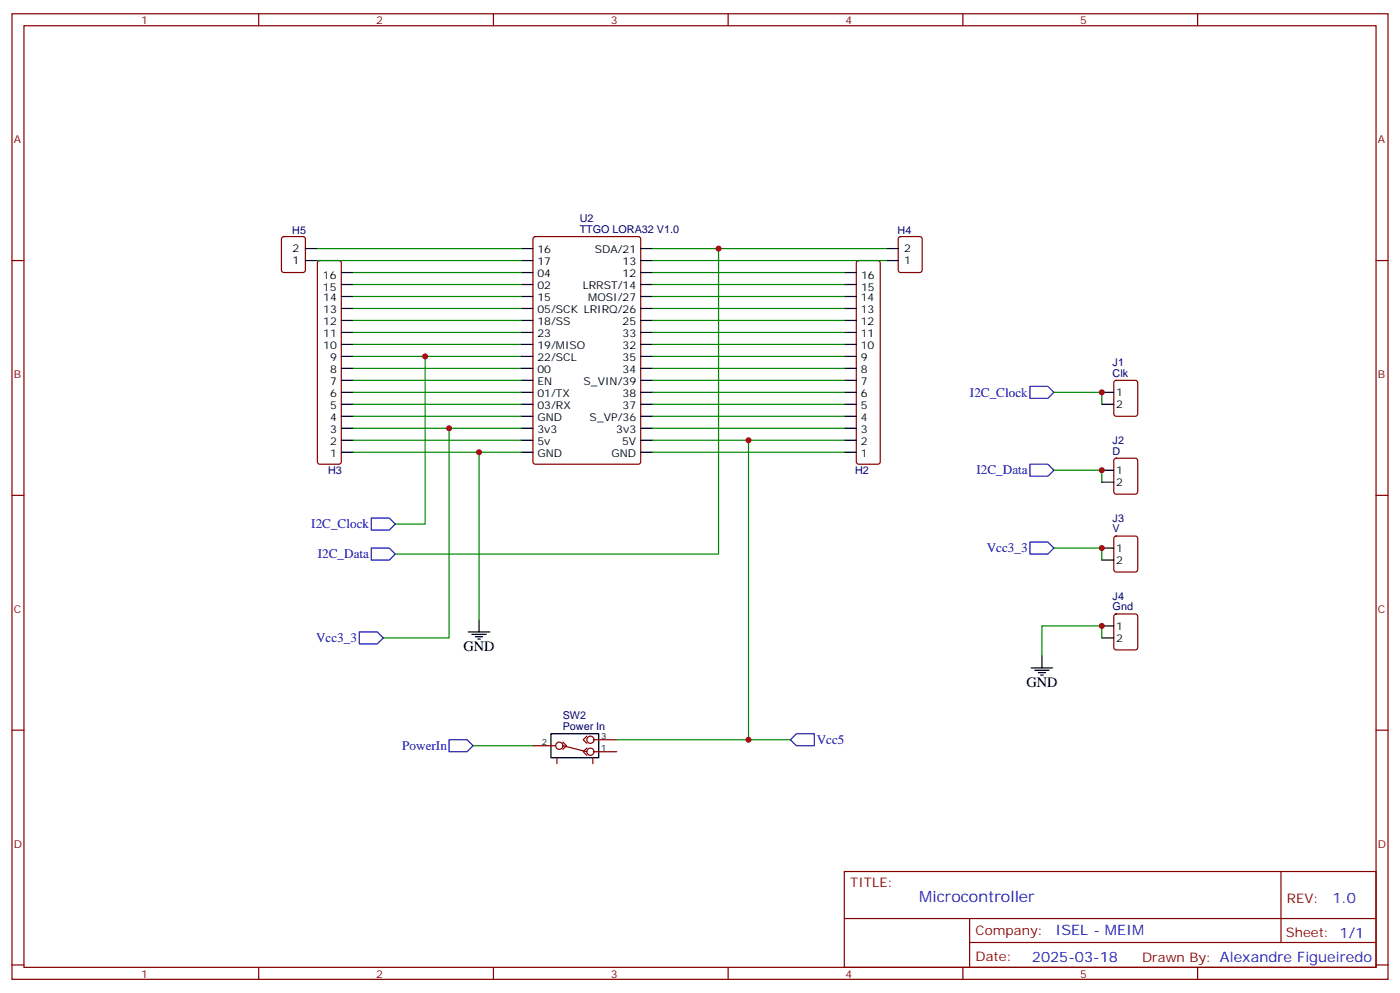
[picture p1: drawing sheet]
<svg xmlns="http://www.w3.org/2000/svg" width="412mm" height="292mm" viewBox="0 0 412 292" stroke-linecap="round" stroke-linejoin="round" font-family="sans-serif">
<g fill="none" stroke="#870000" stroke-width=".35">
<path d="M3.5 4.1h405.4v284.3h-405.4zM7.1 7.6h398.2v277.3h-398.2zM76.2 4.1v3.5M145.3 4.1v3.5M214.5 4.1v3.5M283.6 4.1v3.5M352.8 4.1v3.5M3.5 76.7h3.6M83.1 69.9l.5-.2h5.7l.6 .4 .1 9.5-.5 .6-5.9 .1-.6-.5-.1-9.4zM93.7 76.9l.5-.2h5.6l.5 .2 .2 .5v58.6l-.2 .5-.5 .2h-5.6l-.5-.2-.2-.5v-58.6zM157.2 69.9l.5-.2h30.3l.7 .4v65.9l-.4 .6-30.6 .1-.7-.5v-65.8zM252.5 76.9l.4-.2h5.7l.5 .2 .2 .5v58.6l-.2 .5-.5 .2h-5.7l-.5-.2-.2-.5v-58.6z"/>
<path d="M264.8 69.9l.5-.2h5.6l.7 .4v9.5l-.4 .6-5.9 .1-.7-.5v-9.4zM405.3 76.7h3.6M328.3 112.2l.5-.2h5.6l.7 .4v9.5l-.4 .6-5.9 .1-.7-.5v-9.4zM328.3 135.1l.5-.2h5.6l.7 .5v9.4l-.4 .7h-5.9l-.7-.4v-9.5zM3.5 145.9h3.6M328.3 158.1l.5-.2h5.6l.7 .4v9.4l-.4 .7-5.9 .1-.7-.5v-9.4zM405.3 145.9h3.6M328.3 181l.5-.2h5.6l.7 .4v9.5l-.4 .6-5.9 .1-.7-.5v-9.4zM3.5 215h3.6M157 219.6h6.7M165.8 218.5l1.1 1.1-1.1 1.1M165.8 219.6l7.1 1.8"/>
<path d="M172.9 216.8l-1.1 1 1.1 1.1M175 217.8h6.7M405.3 215h3.6M164 223.1v1.8M172.9 220.3l-1.1 1.1 1.1 1M174.6 223.1v1.8M175 221.4h6.7M248.7 256.6h156.6v28.3h-156.6zM377.3 256.7v20.8M248.7 270.5h156.5M285.6 277.5h119.6M285.6 270.5v14.1"/>
<path d="M3.5 284.2h3.6M76.2 284.9v3.5M145.3 284.9v3.5M214.5 284.9v3.5M283.6 284.9v3.5M352.8 284.9v3.5M405.3 284.2h3.6"/>
<circle cx="164.7" cy="219.6" r="1.06"/>
<circle cx="173.9" cy="217.8" r="1.06"/>
<circle cx="173.9" cy="221.4" r="1.06"/>
</g>
<g fill="none" stroke="#000" stroke-width=".35">
<path d="M90 73.2h3.5M90 76.7h3.5M153.5 73.2h3.5M153.5 76.7h3.5M188.7 73.2h3.6M188.7 76.7h3.6M261.1 73.2h3.5M261.1 76.7h3.5M100.5 80.3h3.6M100.5 83.8h3.6M100.5 87.3h3.6M100.5 90.8h3.6"/>
<path d="M100.5 94.4h3.6M100.5 97.9h3.6M153.5 80.3h3.5M153.5 83.8h3.5M153.5 87.3h3.5M153.5 90.8h3.5M153.5 94.4h3.5M153.5 97.9h3.5M188.7 80.3h3.6M188.7 83.8h3.6M188.7 87.3h3.6M188.7 90.8h3.6"/>
<path d="M188.7 94.4h3.6M188.7 97.9h3.6M248.7 80.3h3.5M248.7 83.8h3.5M248.7 87.3h3.5M248.7 90.8h3.5M248.7 94.4h3.5M248.7 97.9h3.5M100.5 101.4h3.6M100.5 105h3.6M100.5 108.5h3.6M100.5 112h3.6"/>
<path d="M100.5 115.5h3.6M100.5 119.1h3.6M153.5 101.4h3.5M153.5 105h3.5M153.5 108.5h3.5M153.5 112h3.5M153.5 115.5h3.5M153.5 119.1h3.5M188.7 101.4h3.6M188.7 105h3.6M188.7 108.5h3.6M188.7 112h3.6"/>
<path d="M188.7 115.5h3.6M188.7 119.1h3.6M248.7 101.4h3.5M248.7 105h3.5M248.7 108.5h3.5M248.7 112h3.5M248.7 115.5h3.5M248.7 119.1h3.5M324.6 115.5h3.5M324.6 119.1h3.5M100.5 122.6h3.6M100.5 126.1h3.6"/>
<path d="M100.5 129.6h3.6M100.5 133.2h3.6M153.5 122.6h3.5M153.5 126.1h3.5M153.5 129.6h3.5M153.5 133.2h3.5M188.7 122.6h3.6M188.7 126.1h3.6M188.7 129.6h3.6M188.7 133.2h3.6M248.7 122.6h3.5M248.7 126.1h3.5"/>
<path d="M248.7 129.6h3.5M248.7 133.2h3.5M324.6 138.5h3.5M324.6 142h3.5M324.6 161.4h3.5M324.6 164.9h3.5M137.9 186.1h6.4M139 186.8h4.2M140.1 187.5h2.1M140.8 188.2h.7M141.1 182.6v3.5M303.7 196.7h6.4"/>
<path d="M304.8 197.4h4.2M305.9 198.1h2.1M306.6 198.8h.7M306.9 193.1v3.6M324.6 184.3h3.5M324.6 187.9h3.5M162.3 216.1h14.1v7h-14.1z"/>
</g>
<g fill="none" stroke="#008700" stroke-width=".35">
<path d="M93.5 76.7h60M93.5 73.2h60M192.3 76.7h68.8M192.3 73.2h68.8M211.7 73.2v90h-95.3M104.1 97.9h49.4M104.1 94.4h49.4M104.1 90.8h49.4M104.1 87.3h49.4M104.1 83.8h49.4M104.1 80.3h49.4M192.3 97.9h56.4"/>
<path d="M192.3 94.4h56.4M192.3 90.8h56.4M192.3 87.3h56.4M192.3 83.8h56.4M192.3 80.3h56.4M104.1 119.1h49.4M104.1 115.5h49.4M104.1 112h49.4M104.1 108.5h49.4M104.1 105h49.4M104.1 101.4h49.4M125.2 105v49.3h-8.8"/>
<path d="M192.3 119.1h56.4M192.3 115.5h56.4M192.3 112h56.4M192.3 108.5h56.4M192.3 105h56.4M192.3 101.4h56.4M310.4 115.5h14.2v3.6M104.1 133.2h49.4M104.1 129.6h49.4M104.1 126.1h49.4M104.1 122.6h49.4M132.3 126.1v61.8h-19.4"/>
<path d="M141.1 133.2v49.4M192.3 133.2h56.4M192.3 129.6h56.4M192.3 126.1h56.4M192.3 122.6h56.4M220.5 129.6v88.2M310.4 138.5h14.2v3.5M310.4 161.4h14.2v3.5M324.6 187.9v-3.6h-17.7v8.8M139.3 219.6h17.7M181.7 217.8h51.1"/>
</g>
<path d="M303.4 113.8h5.3l1.7 1.7-1.7 1.8h-5.3zM303.4 136.7h5.3l1.7 1.8-1.7 1.7h-5.3zM109.4 152.6h5.3l1.7 1.7-1.7 1.8h-5.3zM303.4 159.6h5.3l1.7 1.8-1.7 1.8h-5.3zM109.4 161.4h5.3l1.7 1.8-1.7 1.7h-5.3zM105.8 186.1h5.3l1.8 1.8-1.8 1.7h-5.3zM132.3 217.8h5.3l1.7 1.8-1.7 1.8h-5.3zM232.8 217.8l1.8-1.7h5.3v3.5h-5.3z" fill="none" stroke="#00f" stroke-width=".35"/>
<g fill="#c00">
<circle cx="141.1" cy="133.2" r=".88"/>
<circle cx="132.3" cy="126.1" r=".88"/>
<circle cx="125.2" cy="105" r=".88"/>
<circle cx="211.7" cy="73.2" r=".88"/>
<circle cx="220.5" cy="129.6" r=".88"/>
<circle cx="220.5" cy="217.8" r=".88"/>
<circle cx="324.6" cy="115.5" r=".88"/>
<circle cx="324.6" cy="138.5" r=".88"/>
<circle cx="324.6" cy="161.4" r=".88"/>
<circle cx="324.6" cy="184.3" r=".88"/>
</g>
<text font-size="4.6" fill="#00f" x="270.8" y="265.7">Microcontroller</text>
<g font-size="4.2">
<text x="136.5" y="191.7">GND</text>
<text x="302.3" y="202.3">GND</text>
</g>
<g font-size="4.2" fill="#00f">
<text x="392.5" y="265.9">1.0</text>
<text x="310.9" y="275.5">ISEL - MEIM</text>
<text x="304" y="283.3">2025-03-18</text>
</g>
<g font-size="3.9" fill="#00f">
<text x="285.7" y="116.8">I2C_Clock</text>
<text x="287.7" y="139.7">I2C_Data</text>
<text x="91.7" y="155.6">I2C_Clock</text>
<text x="93.6" y="164.4">I2C_Data</text>
<text x="290.7" y="162.7">Vcc3_3</text>
<text x="93.1" y="189.1">Vcc3_3</text>
<text x="118.5" y="220.8">PowerIn</text>
<text x="240.6" y="219.1">Vcc5</text>
</g>
<g font-size="3.9" fill="#800">
<text x="250.5" y="261.2">TITLE:</text>
<text x="379.1" y="265.9">REV:</text>
<text x="287.4" y="275.4">Company:</text>
<text x="378.7" y="276">Sheet: 1/1</text>
<text x="287.4" y="283.1">Date:</text>
<text x="336.4" y="283.2">Drawn By: Alexandre Figueiredo</text>
</g>
<g font-size="3.2" fill="#800">
<text x="41.6" y="7.1">1</text>
<text x="110.8" y="7.1">2</text>
<text x="179.9" y="7.1">3</text>
<text x="249.1" y="7.1">4</text>
<text x="318.2" y="7.1">5</text>
<text x="4.1" y="42.2">A</text>
<text x="405.9" y="42.2">A</text>
<text x="4.1" y="111.3">B</text>
<text x="405.9" y="111.3">B</text>
<text x="4.1" y="180.4">C</text>
<text x="405.9" y="180.4">C</text>
<text x="4.1" y="249.6">D</text>
<text x="405.9" y="249.6">D</text>
<text x="41.6" y="287.9">1</text>
<text x="110.8" y="287.9">2</text>
<text x="179.9" y="287.9">3</text>
<text x="249.1" y="287.9">4</text>
<text x="318.2" y="287.9">5</text>
</g>
<g font-size="3.2" fill="#000080">
<text x="170.8" y="65.4">U2</text>
<text x="86.1" y="69">H5</text>
<text x="170.8" y="68.6">TTGO LORA32 V1.0</text>
<text x="264.4" y="69">H4</text>
<text x="327.8" y="107.8">J1</text>
<text x="327.8" y="110.9">Clk</text>
<text x="327.8" y="130.7">J2</text>
<text x="327.8" y="133.9">D</text>
<text x="96.7" y="139.6">H3</text>
<text x="251.9" y="139.6">H2</text>
<text x="327.8" y="153.6">J3</text>
<text x="327.8" y="156.8">V</text>
<text x="327.8" y="179.7">Gnd</text>
<text x="327.8" y="176.6">J4</text>
<text x="165.8" y="215">Power In</text>
<text x="165.8" y="211.9">SW2</text>
</g>
<g font-size="3.2">
<text x="86.2" y="77.8">1</text>
<text x="86.2" y="74.3">2</text>
<text x="158.3" y="74.6">16</text>
<text x="175.2" y="74.6">SDA/21</text>
<text x="266.3" y="77.8">1</text>
<text x="266.3" y="74.3">2</text>
<text x="95.1" y="82">16</text>
<text x="158.3" y="78.1">17</text>
<text x="158.3" y="81.7">04</text>
<text x="183.4" y="78.1">13</text>
<text x="183.4" y="81.7">12</text>
<text x="253.6" y="82">16</text>
<text x="95.1" y="85.5">15</text>
<text x="95.2" y="88.7">14</text>
<text x="158.3" y="85.2">02</text>
<text x="158.3" y="88.7">15</text>
<text x="171.7" y="85.2">LRRST/14</text>
<text x="173.3" y="88.7">MOSI/27</text>
<text x="253.5" y="88.7">14</text>
<text x="253.6" y="85.5">15</text>
<text x="95.2" y="95.8">12</text>
<text x="95.2" y="92.3">13</text>
<text x="158.3" y="92.3">05/SCK LRIRQ/26</text>
<text x="158.3" y="95.8">18/SS</text>
<text x="183.4" y="95.8">25</text>
<text x="253.5" y="95.8">12</text>
<text x="253.5" y="92.3">13</text>
<text x="95.2" y="99.3">11</text>
<text x="158.3" y="99.3">23</text>
<text x="183.4" y="99.3">33</text>
<text x="253.5" y="99.3">11</text>
<text x="95.2" y="102.8">10</text>
<text x="97.2" y="106.4">9</text>
<text x="158.3" y="102.8">19/MISO</text>
<text x="158.3" y="106.4">22/SCL</text>
<text x="183.4" y="102.8">32</text>
<text x="183.4" y="106.4">35</text>
<text x="253.5" y="106.4">9</text>
<text x="253.5" y="102.8">10</text>
<text x="97.2" y="113.4">7</text>
<text x="97.2" y="109.9">8</text>
<text x="158.3" y="109.9">00</text>
<text x="158.3" y="113.4">EN</text>
<text x="171.9" y="113.4">S_VIN/39</text>
<text x="183.4" y="109.9">34</text>
<text x="253.5" y="113.4">7</text>
<text x="253.5" y="109.9">8</text>
<text x="97.2" y="116.9">6</text>
<text x="158.3" y="116.9">01/TX</text>
<text x="183.4" y="116.9">38</text>
<text x="253.5" y="116.9">6</text>
<text x="328.8" y="116.6">1</text>
<text x="97.2" y="124">4</text>
<text x="97.2" y="120.5">5</text>
<text x="158.3" y="120.5">03/RX</text>
<text x="158.3" y="124">GND</text>
<text x="173.7" y="124">S_VP/36</text>
<text x="183.4" y="120.5">37</text>
<text x="253.5" y="124">4</text>
<text x="253.5" y="120.5">5</text>
<text x="328.8" y="120.1">2</text>
<text x="97.2" y="131.1">2</text>
<text x="97.2" y="127.5">3</text>
<text x="158.3" y="127.5">3v3</text>
<text x="158.3" y="131.1">5v</text>
<text x="181.5" y="127.5">3v3</text>
<text x="183.2" y="131.1">5V</text>
<text x="253.5" y="131.1">2</text>
<text x="253.5" y="127.5">3</text>
<text x="97.2" y="134.6">1</text>
<text x="158.3" y="134.6">GND</text>
<text x="180.1" y="134.6">GND</text>
<text x="253.5" y="134.6">1</text>
<text x="328.8" y="139.5">1</text>
<text x="328.8" y="143.1">2</text>
<text x="328.8" y="162.5">1</text>
<text x="328.8" y="166">2</text>
<text x="328.8" y="185.4">1</text>
<text x="328.8" y="188.9">2</text>
</g>
<g font-size="2.5">
<text x="159.7" y="219.3">2</text>
<text x="177.1" y="217.5">3</text>
<text x="177.1" y="221">1</text>
</g>
</svg>
